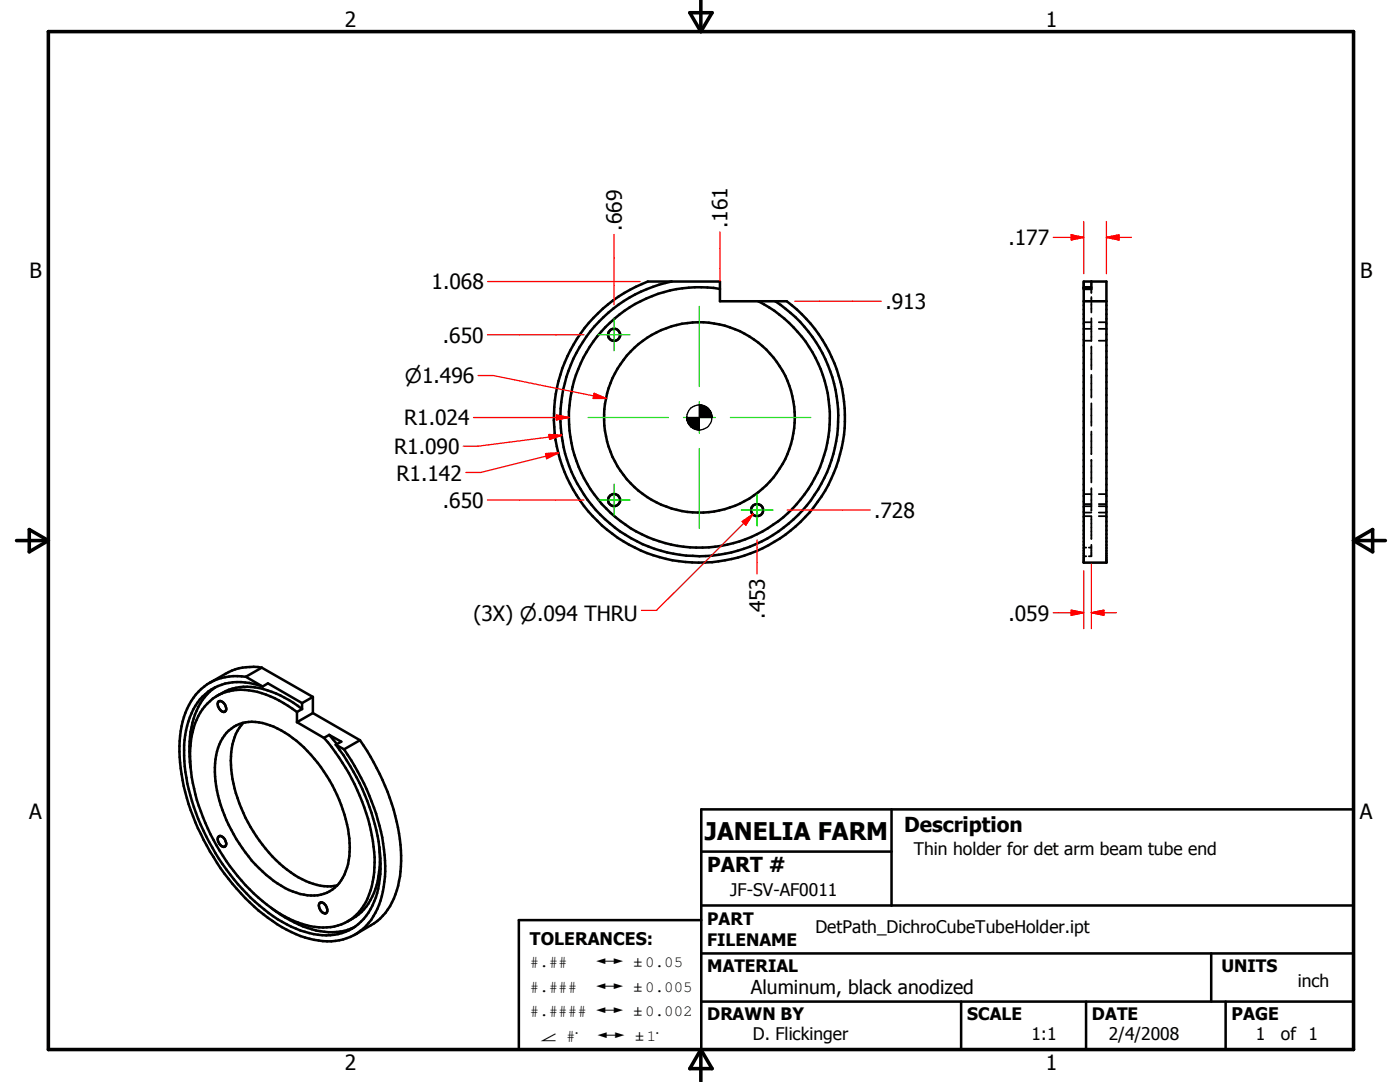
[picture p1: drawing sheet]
<svg xmlns="http://www.w3.org/2000/svg" width="279mm" height="216mm" viewBox="0 0 279 216" stroke-linecap="round" stroke-linejoin="round" font-family="sans-serif">
<g fill="none" stroke="#000" stroke-width=".51">
<path d="M134 56.2a27.7 27.7 0 0 0-19.1 39.5 27.7 27.7 0 0 0 43.1 8.2 27.7 27.7 0 0 0-3.3-43.8M143.7 57.7a26 26 0 0 0-30 22.9 26 26 0 0 0 24.5 28.7 26 26 0 0 0 27.4-25.9 25.8 25.8 0 0 0-14.3-23.3M216.3 56.2h4.5v56.1h-4.5zM216.3 57.3h1.5M217.8 56.2v1.5h-1.5M118.4 63.5a28.9 28.9 0 0 1 10.9-7.3h14.4v3.9h13.3a29 29 0 0 1 6.4 39.7 29 29 0 0 1-39.4 8 29 29 0 0 1-9.5-39.1l2.2-3.3zM216.3 60.1h4.5M43 137.1a12.5 12.5 0 0 0-5 8.9l-.2 2.9 .2 4.3M43.3 138.9a11.2 11.2 0 0 1 10.9-.9l3.5 1.7 2.6 1.8M49.1 135l3.3 2M49.1 135a10.6 10.6 0 0 0-12.1 7.2 26.2 26.2 0 0 0-.3 14.6 47.8 47.8 0 0 0 16.8 26.3 20.1 20.1 0 0 0 12.6 4.7 10.8 10.8 0 0 0 9.8-8.1 29.6 29.6 0 0 0-.8-17.4 49 49 0 0 0-6.4-12.8M52.2 133.2l10.2 5.9"/>
<path d="M52.2 133.2l-3.1 1.8M52.2 133.2a10.8 10.8 0 0 0-7.2 1.3l-3.2 1.8M52.4 137l1.1-.6 6.8 3.9M52.4 137a11 11 0 0 0-12 2 16.6 16.6 0 0 0-3.6 12.8 43.5 43.5 0 0 0 9.9 23.7 32 32 0 0 0 13.2 10.2 12.2 12.2 0 0 0 9.7-.1 12.1 12.1 0 0 0 6.2-10.2 33.3 33.3 0 0 0-2.5-15.6 45.9 45.9 0 0 0-6.3-11.2M62.4 139.1l-2.1 1.2M62.4 139.1v3.2M43.5 140.1a.84 .84 0 0 1 1.3 .4l.2 .2a.96 .96 0 0 1 0 1.2 1.1 1.1 0 0 1-1.5-.9zM45.2 146.3a7.5 7.5 0 0 1 8.7-1.6 25.1 25.1 0 0 1 12.4 12 26.8 26.8 0 0 1 3.4 14.1 8.5 8.5 0 0 1-4.5 7.3 9.4 9.4 0 0 1-7.5-.5 27.8 27.8 0 0 1-12.5-14 21.2 21.2 0 0 1-1.7-14.4l.6-1.3zM48.6 144.2a10.7 10.7 0 0 0-2.5 7.6 29.9 29.9 0 0 0 11.9 22.3 11.6 11.6 0 0 0 9.3 2.6M59.3 142.1a18.5 18.5 0 0 0-12.1-4.4 9.5 9.5 0 0 0-8.5 7.5 27.2 27.2 0 0 0 1 15.6 40.4 40.4 0 0 0 19.1 23.3 14.4 14.4 0 0 0 10.6 1.4l1.3-.5M59.3 142.1v2M59.3 144.1l5.3 3.1"/>
<path d="M60.3 140.3v1.2M60.3 141.5l-1 .6M62.4 142.3l9.4 5.4M62.4 142.3l-3.1 1.8M64.6 147.2a40.2 40.2 0 0 1 10.2 24.9 14.8 14.8 0 0 1-3.6 10.4 10 10 0 0 1-10 2.1l-2.7-.9-3.5-1.9M65.7 146.6l1.5 1.9M65.7 146.6l2.4 1.4-1.1 .6M65.7 146.6l-1.1 .6M67 148.6l1.7 .9M71.8 147.7l-3.1 1.8M71.8 147.7a42.8 42.8 0 0 1 8.3 24.1 17.3 17.3 0 0 1-3.2 10.4l-1 1.1a22.2 22.2 0 0 1-5 3.2M43.5 167a.8 .8 0 0 1 1.3 .4l.2 .3a.72 .72 0 0 1 .2 .8 .72 .72 0 0 1-.7 .5 1.68 1.68 0 0 1-1-2z"/>
<path d="M75.7 169a16.8 16.8 0 0 1-2.6 11.9l-1.5 1.6-2.3 1.4M140 169.9h37.9M177.9 161.5v19.2M63.7 180.3a.8 .8 0 0 1 1.3 .4 1 1 0 0 1 0 1.5 1.5 1.5 0 0 1-1.3-1.9zM140 183.6h-36.5v25.8h166.6v-47.9h-130.1v47.9M140 199.9h130.1M140 190.2h130.1M140 180.7h130.1M191.8 199.9v9.5M216.7 199.9v9.5M241.7 190.2v9.7M244.6 199.9v9.5"/>
<circle cx="122.6" cy="66.8" r="1.21"/>
<circle cx="122.6" cy="99.8" r="1.2"/>
<circle cx="139.6" cy="83.3" r="19"/>
<circle cx="151.1" cy="101.8" r="1.2"/>
</g>
<g fill="#000">
<circle cx="216.3" cy="57.3" r=".25"/>
<circle cx="217.8" cy="91.8" r=".18"/>
</g>
<g fill="none" stroke="#000" stroke-width=".35">
<path d="M217.8 57.7v.8M217.8 59.3v3.1M216.3 68h1.5M216.3 65.6h1.5M216.3 64.3h1.5M217.8 63.5v4.5M217.8 69.1v4.6M217.8 74.8v4.5M219.3 68h1.5M219.3 65.6h1.5M219.3 64.3h1.5M216.3 98.6h1.5"/>
<path d="M217.8 80.5v4.5M217.8 86.1v4.5M217.8 91.8v4.5M217.8 97.4v4.5M219.3 98.6h1.5M216.3 111h.5M216.3 109.3h.5M216.3 101h1.5M216.3 103h1.5M216.3 100.6h1.5M216.3 102.3h1.5M217.3 109.3h.5"/>
<path d="M217.8 103v4.6M217.8 108.7v2.3h-.5M219.3 101h1.5M219.3 103h1.5M219.3 100.6h1.5M219.3 102.3h1.5"/>
</g>
<path d="M9.7 6.3h260.4v203.1h-260.4zM137.7 2.5h4.4l-2.2 3.8zM139.9 0v6.3M3.3 107.9h6.4M5.8 105.7l3.9 2.2-3.9 2.2zM270.1 107.9h6.4M270.1 107.9l3.8-2.2v4.4zM139.9 209.4v6.4M139.9 209.4l2.2 3.8h-4.4z" fill="none" stroke="#000" stroke-width=".71"/>
<path d="M119.4 66.8h6.3M122.6 63.6v6.4M139.6 61.1v16M117.4 83.3h16M119.4 99.8h6.3M122.6 96.6v6.4M136.4 83.3h6.3M139.6 80.1v6.4M139.6 89.5v16M145.8 83.3h16M151.1 98.6v6.3M147.9 101.8h6.4" fill="none" stroke="#00df00" stroke-width=".25"/>
<g fill="none" stroke="#000" stroke-width=".25">
<path d="M137.1 83.3l.1 .7zM137.1 83.3l.2 1zM137.1 83.3l.4 1.4zM137.1 83.3l.6 1.6-.2-.2zM137.1 83.3l.8 1.9zM137.1 83.3l1.1 2.1-.3-.2zM137.1 83.3l1.4 2.3-.3-.2zM137.1 83.3l1.8 2.4-.4-.1zM137.1 83.3l2.1 2.5-.3-.1zM137.1 83.3l2.5 2.5h-.4zM137.1 83.3h2.5v2.5zM139.6 80.8h.4l2.1 2.5z"/>
<path d="M139.6 80.8l2.5 2.5h-2.5zM140 80.8l.3 .1 1.8 2.4zM140.3 80.9l.3 .1 1.5 2.3zM140.6 81l.3 .2 1.2 2.1zM140.9 81.2l.3 .2 .9 1.9zM141.2 81.4l.3 .3 .6 1.6zM141.5 81.7l.2 .2 .4 1.4zM141.7 81.9l.4 1.4zM141.9 82.3l.2 1zM142 82.6l.1 .7z"/>
<circle cx="139.6" cy="83.3" r="2.51"/>
</g>
<g fill="#000">
<path d="M137.1 83.3l.1 .7zM137.1 83.3l.2 1zM137.1 83.3l.4 1.4zM137.1 83.3l.6 1.6-.2-.2zM137.1 83.3l.8 1.9zM137.1 83.3l1.1 2.1-.3-.2zM137.1 83.3l1.4 2.3-.3-.2zM137.1 83.3l1.8 2.4-.4-.1zM137.1 83.3l2.1 2.5-.3-.1zM137.1 83.3l2.5 2.5h-.4zM139.6 80.8l2.5 2.5h-2.5zM137.1 83.3h2.5v2.5z"/>
<path d="M142 82.6l.1 .7zM141.9 82.3l.2 1zM141.7 81.9l.4 1.4zM141.5 81.7l.2 .2 .4 1.4zM141.2 81.4l.3 .3 .6 1.6zM140.9 81.2l.3 .2 .9 1.9zM140.6 81l.3 .2 1.2 2.1zM140.3 80.9l.3 .1 1.5 2.3zM140 80.8l.3 .1 1.8 2.4zM139.6 80.8h.4l2.1 2.5z"/>
</g>
<path d="M97.3 56.2h30.5M122.6 46.8v14M143.7 46.3v9.7M97.3 66.8h19.2M118.4 79l2.5 .5M158.6 60.1h17.3M97.3 99.8h19.2M151.1 107.7v6.8M157.1 101.8h16.6" fill="none" stroke="#f00" stroke-width=".25"/>
<path d="M118.6 78.5l2.3 1h-2.5z" fill="#f00"/>
<path d="M95.4 74.9h3l22.5 4.6M118.6 78.5l2.3 1h-2.5zM111 83.3h2.5" fill="none" stroke="#f00" stroke-width=".25"/>
<path d="M111 82.8l2.5 .5-2.5 .5z" fill="#f00"/>
<path d="M94.5 83.3h16.5M111 82.8l2.5 .5-2.5 .5zM112.1 86.9l-2.5 .3" fill="none" stroke="#f00" stroke-width=".25"/>
<path d="M109.6 86.7l2.5 .2-2.4 .8z" fill="#f00"/>
<path d="M109.6 86.7l2.5 .2-2.4 .8zM109.6 87.2l-14.1 1.8h-3M111.4 90.4l-2.4 .6" fill="none" stroke="#f00" stroke-width=".25"/>
<path d="M108.9 90.5l2.5-.1-2.3 1.1z" fill="#f00"/>
<path d="M108.9 90.5l2.5-.1-2.3 1.1zM109 91l-13 3.3h-3M150.2 102.6l-1.7 1.8" fill="none" stroke="#f00" stroke-width=".25"/>
<path d="M148.1 104.1l2.1-1.5-1.4 2.2z" fill="#f00"/>
<path d="M213.8 47.4h2.5M148.1 104.1l2.1-1.5-1.4 2.2zM150.2 102.6l-19.2 19.2h-3" fill="none" stroke="#f00" stroke-width=".25"/>
<path d="M213.8 46.9l2.5 .5-2.5 .5z" fill="#f00"/>
<path d="M213.8 46.9l2.5 .5-2.5 .5zM220.8 47.4h2.5" fill="none" stroke="#f00" stroke-width=".25"/>
<path d="M220.8 47.4l2.5-.5v1z" fill="#f00"/>
<path d="M210.2 47.4h3.6M216.3 44.2v10.4M220.8 47.4l2.5-.5v1zM220.8 44.2v10.4M223.3 47.4h2.5M213.8 122.3h2.5" fill="none" stroke="#f00" stroke-width=".25"/>
<path d="M213.8 121.8l2.5 .5-2.5 .5z" fill="#f00"/>
<path d="M213.8 121.8l2.5 .5-2.5 .5zM217.8 122.3h2.5" fill="none" stroke="#f00" stroke-width=".25"/>
<path d="M217.8 122.3l2.5-.5v1z" fill="#f00"/>
<path d="M216.3 113.9v11.5M217.8 112.6v12.8M210.2 122.3h3.6M217.8 122.3l2.5-.5v1zM220.3 122.3h2.5" fill="none" stroke="#f00" stroke-width=".25"/>
<text font-size="4.9" x="140.7" y="167.6">JANELIA FARM</text>
<g font-size="4.2">
<text x="68.8" y="5.4">2</text>
<text x="208.7" y="5.4">1</text>
<text x="124.1" y="46" transform="rotate(-90 124.1 46)">.669</text>
<text x="145.2" y="45.5" transform="rotate(-90 145.2 45.5)">.161</text>
<text x="201.3" y="48.9">.177</text>
<text x="5.9" y="55.5">B</text>
<text x="86.1" y="57.7">1.068</text>
<text x="271.4" y="55.5">B</text>
<text x="176.7" y="61.7">.913</text>
<text x="88.4" y="68.4">.650</text>
<text x="80.6" y="84.8">R1.024</text>
<text x="78.7" y="90.6">R1.090</text>
<text x="79.1" y="95.9">R1.142</text>
<text x="88.4" y="101.3">.650</text>
<text x="174.5" y="103.3">.728</text>
<text x="94.5" y="124">(3X) n.094 THRU</text>
<text x="152.6" y="123.4" transform="rotate(-90 152.6 123.4)">.453</text>
<text x="201.3" y="123.8">.059</text>
<text x="5.8" y="163.4">A</text>
<text x="271.4" y="163.4">A</text>
<text x="68.8" y="213.5">2</text>
<text x="208.7" y="213.5">1</text>
</g>
<g font-size="4.1">
<text x="180.4" y="166.1">Description</text>
<text x="141.1" y="174">PART #</text>
</g>
<text font-size="4" x="80.8" y="76.4">n1.496</text>
<text font-size="3.8" x="149.9" y="198.3">Aluminum, black anodized</text>
<g font-size="3.5">
<text x="182.4" y="170.5">Thin holder for det arm beam tube end</text>
<text x="145.8" y="178.8">JF-SV-AF0011</text>
<text x="105.7" y="188.5">TOLERANCES:</text>
<text x="162.7" y="186.1">DetPath_DichroCubeTubeHolder.ipt</text>
<text x="259" y="197">inch</text>
<text x="245.8" y="203.6">PAGE</text>
<text x="150.2" y="207.6">D. Flickinger</text>
<text x="205.8" y="207.5">1:1</text>
<text x="221.3" y="207.6">2/4/2008</text>
<text x="250.6" y="207.5">1</text>
<text x="255.6" y="207.6">of 1</text>
</g>
<g font-size="3.4">
<text x="141.1" y="184.6">PART</text>
<text x="141.1" y="188.7">FILENAME</text>
<text x="141.1" y="194">MATERIAL</text>
<text x="243.8" y="194">UNITS</text>
<text x="141.1" y="203.6">DRAWN BY</text>
<text x="193" y="203.6">SCALE</text>
<text x="217.9" y="203.6">DATE</text>
</g>
<g font-size="3.1">
<text x="105.7" y="197.9">#.###</text>
<text x="105.7" y="193">#.##</text>
<text x="128.8" y="193">0.05</text>
<text x="128.8" y="197.9">0.005</text>
<text x="105.7" y="202.7">#.####</text>
<text x="128.8" y="202.7">0.002</text>
<text x="113" y="207.6">#</text>
<text x="129.1" y="207.6">1</text>
</g>
<g font-size="2.4">
<text x="119" y="193">#</text>
<text x="119" y="197.9">#</text>
<text x="126.6" y="193">`</text>
<text x="126.6" y="197.9">`</text>
<text x="119" y="202.7">#</text>
<text x="126.6" y="202.7">`</text>
<text x="108.1" y="207.6">a</text>
<text x="114.9" y="207.6">~</text>
<text x="119.3" y="207.6">#</text>
<text x="126.9" y="207.6">`</text>
<text x="131" y="207.6">~</text>
</g>
</svg>
